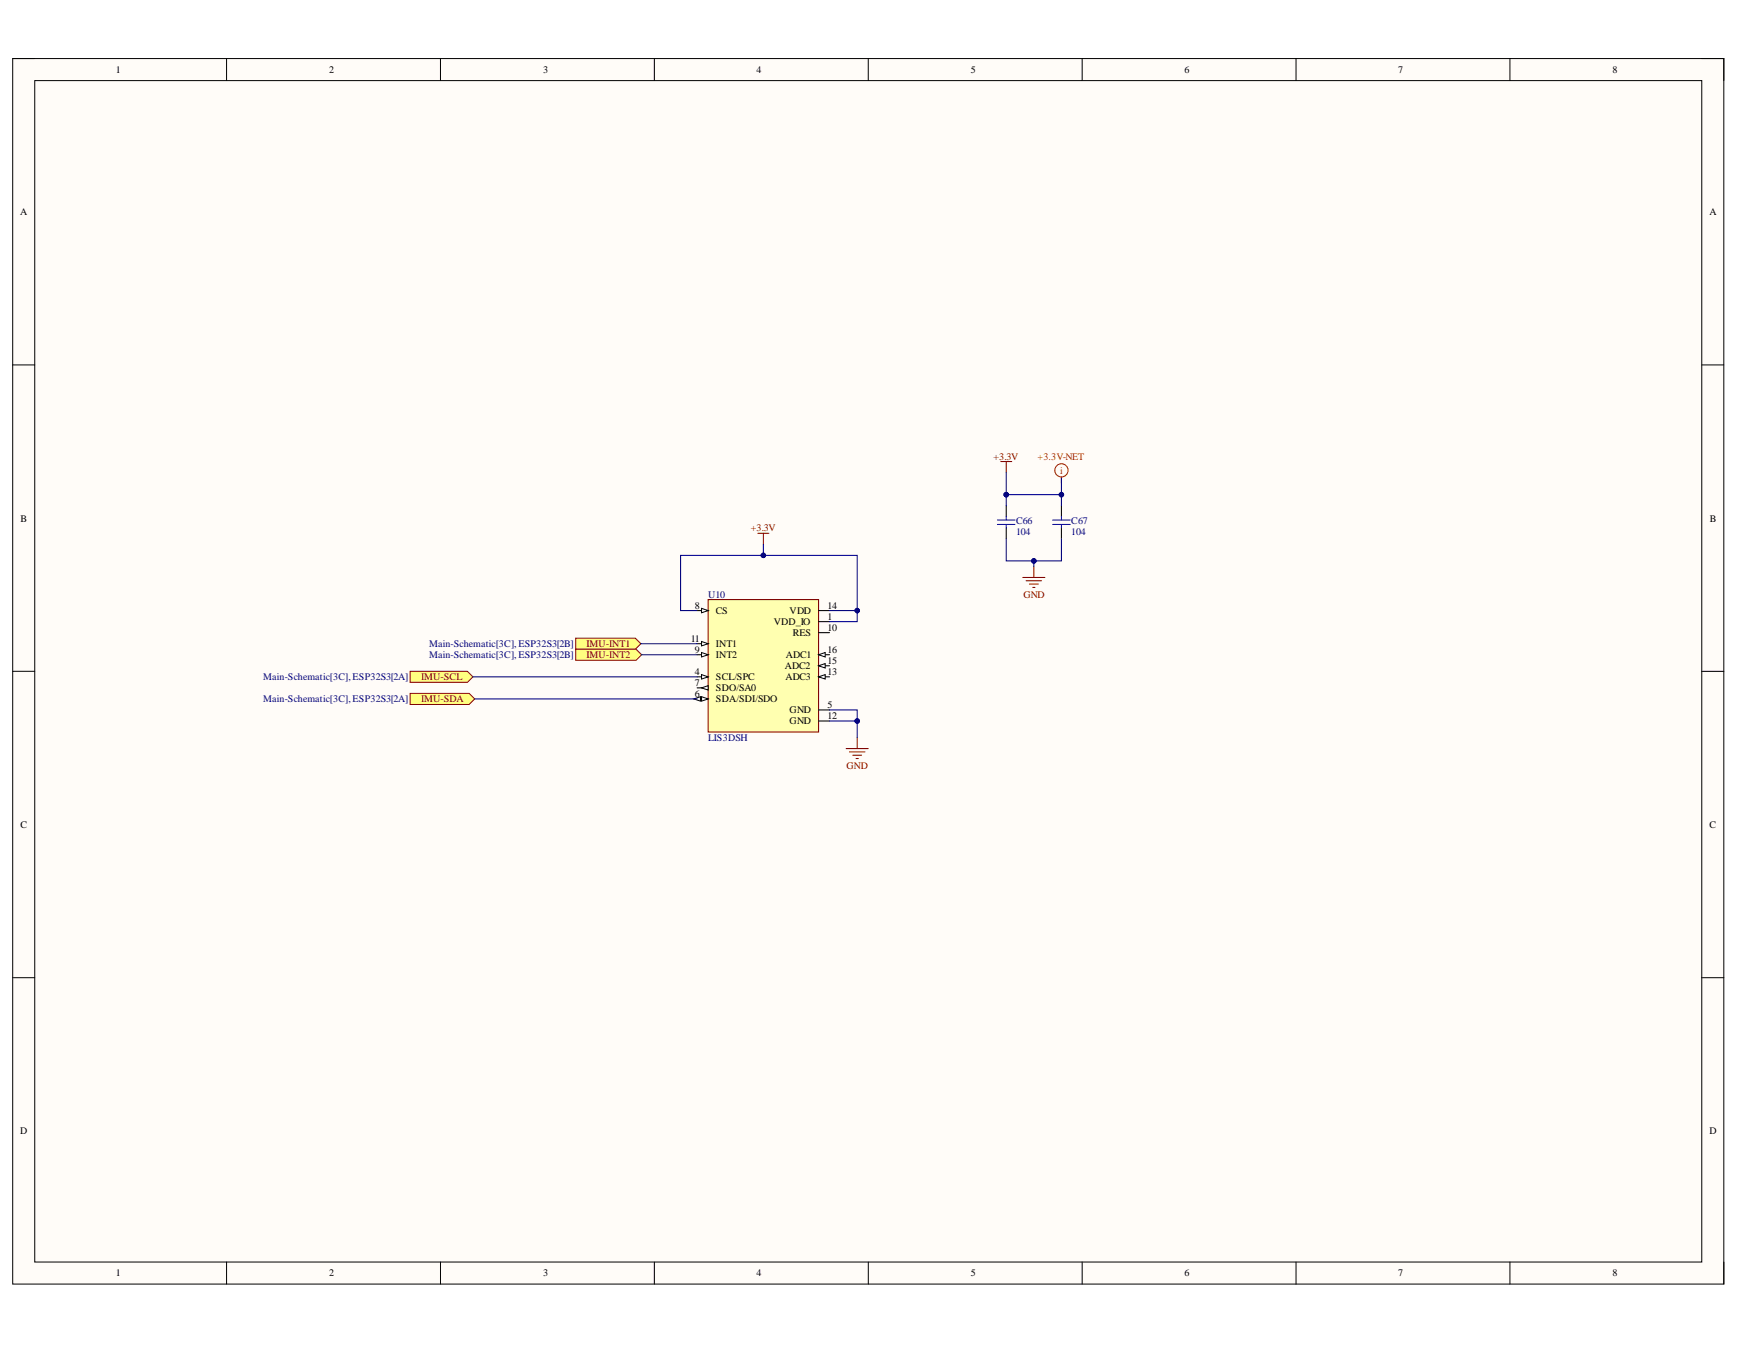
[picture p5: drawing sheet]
<svg xmlns="http://www.w3.org/2000/svg" width="279mm" height="216mm" viewBox="0 0 279 216" stroke-linecap="round" stroke-linejoin="round" font-family="sans-serif">
<path d="M2 9.4h274.8v196.7h-274.8z" fill-rule="evenodd" fill="#fffcf8"/>
<path d="M2 9.4h274.8v196.7h-274.8z" fill="none" stroke="#000" stroke-width=".16"/>
<path d="M5.6 12.9h267.7v189.7h-267.7z" fill-rule="evenodd" fill="#fffcf8"/>
<g fill="none" stroke="#000" stroke-width=".16">
<path d="M2 9.4h3.6M5.6 12.9h267.7v189.7h-267.7zM36.4 9.4v3.5M70.7 9.4v3.5M105.1 9.4v3.5M139.4 9.4v3.5M173.8 9.4v3.5M208.1 9.4v3.5M242.5 9.4v3.5M273.3 9.4h3.5v3.5M2 58.6h3.6M273.3 58.6h3.5"/>
<path d="M2 107.8h3.6M273.3 107.8h3.5M2 156.9h3.6M273.3 156.9h3.5M36.4 202.6v3.5M70.7 202.6v3.5M105.1 202.6v3.5M139.4 202.6v3.5M173.8 202.6v3.5M208.1 202.6v3.5M242.5 202.6v3.5M276.8 202.6v3.5"/>
</g>
<path d="M113.7 96.2h17.7v21.3h-17.7z" fill-rule="evenodd" fill="#ffffb0"/>
<path d="M113.7 96.2h17.7v21.3h-17.7z" fill="none" stroke="#800000" stroke-width=".17"/>
<path d="M111.9 98h1.8" fill="none" stroke="#000" stroke-width=".17"/>
<path d="M112.6 97.7l1.1 .3-1.1 .4z" fill="#f8fcff"/>
<path d="M112.6 97.7l1.1 .3-1.1 .4z" fill="none" stroke="#000" stroke-width=".16"/>
<path d="M111.9 103.3h1.8" fill="none" stroke="#000" stroke-width=".17"/>
<path d="M112.6 103l1.1 .3-1.1 .4z" fill="#f8fcff"/>
<path d="M112.6 103l1.1 .3-1.1 .4z" fill="none" stroke="#000" stroke-width=".16"/>
<path d="M111.9 105.1h1.8" fill="none" stroke="#000" stroke-width=".17"/>
<path d="M112.6 104.7l1.1 .4-1.1 .4z" fill="#f8fcff"/>
<path d="M112.6 104.7l1.1 .4-1.1 .4z" fill="none" stroke="#000" stroke-width=".16"/>
<path d="M111.9 108.6h1.8" fill="none" stroke="#000" stroke-width=".17"/>
<path d="M112.6 108.3l1.1 .3-1.1 .4z" fill="#f8fcff"/>
<path d="M112.6 108.3l1.1 .3-1.1 .4z" fill="none" stroke="#000" stroke-width=".16"/>
<path d="M111.9 110.4h1.8" fill="none" stroke="#000" stroke-width=".17"/>
<path d="M112.6 110.4l1.1-.3v.7z" fill="#f8fcff"/>
<path d="M112.6 110.4l1.1-.3v.7z" fill="none" stroke="#000" stroke-width=".16"/>
<path d="M111.9 112.2h1.8" fill="none" stroke="#000" stroke-width=".17"/>
<path d="M112.6 111.8l1.1 .4-1.1 .3z" fill="#f8fcff"/>
<path d="M112.6 111.8l1.1 .4-1.1 .3z" fill="none" stroke="#000" stroke-width=".16"/>
<path d="M111.4 112.2l1.1-.4v.7z" fill="#f8fcff"/>
<path d="M111.4 112.2l1.1-.4v.7z" fill="none" stroke="#000" stroke-width=".16"/>
<path d="M131.4 98h1.8M131.4 99.8h1.8M131.4 101.6h1.8M131.4 105.1h1.8" fill="none" stroke="#000" stroke-width=".17"/>
<path d="M131.4 105.1l1.1-.4v.8z" fill="#f8fcff"/>
<path d="M131.4 105.1l1.1-.4v.8z" fill="none" stroke="#000" stroke-width=".16"/>
<path d="M131.4 106.9h1.8" fill="none" stroke="#000" stroke-width=".17"/>
<path d="M131.4 106.9l1.1-.4v.7z" fill="#f8fcff"/>
<path d="M131.4 106.9l1.1-.4v.7z" fill="none" stroke="#000" stroke-width=".16"/>
<path d="M131.4 108.6h1.8" fill="none" stroke="#000" stroke-width=".17"/>
<path d="M131.4 108.6l1.1-.3v.7z" fill="#f8fcff"/>
<path d="M131.4 108.6l1.1-.3v.7z" fill="none" stroke="#000" stroke-width=".16"/>
<path d="M131.4 114h1.8M131.4 115.7h1.8" fill="none" stroke="#000" stroke-width=".17"/>
<path d="M137.6 118.4v1.8M135.9 120.2h3.5M136.4 120.7h2.5M136.9 121.2h1.5M137.5 121.8h.3" fill="none" stroke="#800000" stroke-width=".17"/>
<path d="M65.9 107.8h9.2l.8 .8-.8 .9h-9.2z" fill-rule="evenodd" fill="#ffff80"/>
<path d="M65.9 107.8h9.2l.8 .8-.8 .9h-9.2z" fill="none" stroke="#800000" stroke-width=".16"/>
<path d="M65.9 111.3h9.4l.9 .9-.9 .9h-9.4z" fill-rule="evenodd" fill="#ffff80"/>
<path d="M65.9 111.3h9.4l.9 .9-.9 .9h-9.4z" fill="none" stroke="#800000" stroke-width=".16"/>
<path d="M160.7 74.1h1.8M161.6 74.1v1.8" fill="none" stroke="#800000" stroke-width=".17"/>
<g fill="none" stroke="#f00" stroke-width=".17">
<path d="M170.4 76.6v1"/>
<circle cx="170.4" cy="75.5" r="1.06"/>
</g>
<path d="M92.4 102.4h9.6l.9 .9-.9 .9h-9.6z" fill-rule="evenodd" fill="#ffff80"/>
<path d="M92.4 102.4h9.6l.9 .9-.9 .9h-9.6z" fill="none" stroke="#800000" stroke-width=".16"/>
<path d="M92.4 104.2h9.7l.9 .9-.9 .9h-9.7z" fill-rule="evenodd" fill="#ffff80"/>
<path d="M92.4 104.2h9.7l.9 .9-.9 .9h-9.7z" fill="none" stroke="#800000" stroke-width=".16"/>
<path d="M161.6 81.2v1.7M161.6 84.7v1.8M170.4 81.2v1.7M170.4 84.7v1.8" fill="none" stroke="#000" stroke-width=".17"/>
<path d="M160.2 83.5h2.8M160.2 84.2h2.8M161.6 82.9v.6M161.6 84.2v.5M169 83.5h2.9M169 84.2h2.9M170.4 82.9v.6M170.4 84.2v.5" fill="none" stroke="#00f" stroke-width=".17"/>
<path d="M164.2 92.7h3.6M164.8 93.2h2.4M165.3 93.8h1.4M165.8 94.3h.4M166 90.9v1.8" fill="none" stroke="#800000" stroke-width=".17"/>
<path d="M133.2 114h4.4v4.4" fill="none" stroke="#000080" stroke-width=".17"/>
<circle cx="137.6" cy="115.7" r=".35" fill="#000080"/>
<circle cx="137.6" cy="115.7" r=".35" fill="none" stroke="#000080" stroke-width=".16"/>
<path d="M133.2 115.7h4.4" fill="none" stroke="#000080" stroke-width=".17"/>
<circle cx="137.6" cy="115.7" r=".35" fill="#000080"/>
<circle cx="137.6" cy="115.7" r=".35" fill="none" stroke="#000080" stroke-width=".16"/>
<path d="M161.6 79.4v1.8M75.9 108.6h36M76.2 112.2h35.7M102.9 103.3h9M103 105.1h8.9" fill="none" stroke="#000080" stroke-width=".17"/>
<circle cx="161.6" cy="79.4" r=".35" fill="#000080"/>
<circle cx="161.6" cy="79.4" r=".35" fill="none" stroke="#000080" stroke-width=".16"/>
<path d="M161.6 79.4h8.8v1.8" fill="none" stroke="#000080" stroke-width=".17"/>
<circle cx="161.6" cy="79.4" r=".35" fill="#000080"/>
<circle cx="161.6" cy="79.4" r=".35" fill="none" stroke="#000080" stroke-width=".16"/>
<circle cx="170.4" cy="79.4" r=".35" fill="#000080"/>
<circle cx="170.4" cy="79.4" r=".35" fill="none" stroke="#000080" stroke-width=".16"/>
<path d="M170.4 76.7v2.7" fill="none" stroke="#000080" stroke-width=".17"/>
<circle cx="170.4" cy="79.4" r=".35" fill="#000080"/>
<circle cx="170.4" cy="79.4" r=".35" fill="none" stroke="#000080" stroke-width=".16"/>
<path d="M166 90v.9" fill="none" stroke="#000080" stroke-width=".17"/>
<circle cx="166" cy="90" r=".36" fill="#000080"/>
<circle cx="166" cy="90" r=".36" fill="none" stroke="#000080" stroke-width=".16"/>
<path d="M161.6 86.5v3.5h8.8v-3.5" fill="none" stroke="#000080" stroke-width=".17"/>
<circle cx="166" cy="90" r=".36" fill="#000080"/>
<circle cx="166" cy="90" r=".36" fill="none" stroke="#000080" stroke-width=".16"/>
<path d="M121.7 85.6h1.8M122.6 85.6v1.8" fill="none" stroke="#800000" stroke-width=".17"/>
<path d="M122.6 87.4v1.8h-13.3v8.8h2.6" fill="none" stroke="#000080" stroke-width=".17"/>
<circle cx="122.6" cy="89.2" r=".35" fill="#000080"/>
<circle cx="122.6" cy="89.2" r=".35" fill="none" stroke="#000080" stroke-width=".16"/>
<path d="M122.6 89.2h15v8.8h-4.4" fill="none" stroke="#000080" stroke-width=".17"/>
<circle cx="137.6" cy="98" r=".35" fill="#000080"/>
<circle cx="137.6" cy="98" r=".35" fill="none" stroke="#000080" stroke-width=".16"/>
<circle cx="122.6" cy="89.2" r=".35" fill="#000080"/>
<circle cx="122.6" cy="89.2" r=".35" fill="none" stroke="#000080" stroke-width=".16"/>
<path d="M137.6 98v1.8h-4.4" fill="none" stroke="#000080" stroke-width=".17"/>
<circle cx="137.6" cy="98" r=".35" fill="#000080"/>
<circle cx="137.6" cy="98" r=".35" fill="none" stroke="#000080" stroke-width=".16"/>
<path d="M161.6 75.9v3.5" fill="none" stroke="#000080" stroke-width=".17"/>
<circle cx="161.6" cy="79.4" r=".35" fill="#000080"/>
<circle cx="161.6" cy="79.4" r=".35" fill="none" stroke="#000080" stroke-width=".16"/>
<g font-size="1.6">
<text x="18.6" y="11.7">1</text>
<text x="52.8" y="11.7">2</text>
<text x="87.2" y="11.7">3</text>
<text x="121.5" y="11.7">4</text>
<text x="155.9" y="11.7">5</text>
<text x="190.2" y="11.7">6</text>
<text x="224.5" y="11.7">7</text>
<text x="258.9" y="11.7">8</text>
<text x="3.2" y="34.6">A</text>
<text x="274.5" y="34.6">A</text>
<text x="3.3" y="83.7">B</text>
<text x="274.6" y="83.7">B</text>
<text x="111.6" y="97.7">8</text>
<text x="115" y="98.5">CS</text>
<text x="124.3" y="100.3">VDD_IO</text>
<text x="126.8" y="98.5">VDD</text>
<text x="132.9" y="97.7">14</text>
<text x="132.9" y="99.5">1</text>
<text x="132.9" y="101.2">10</text>
<text x="110.9" y="103">11</text>
<text x="111.6" y="104.8">9</text>
<text x="115" y="103.9">INT1</text>
<text x="115" y="105.6">INT2</text>
<text x="126" y="107.4">ADC2</text>
<text x="126.2" y="105.6">ADC1</text>
<text x="127.3" y="102.1">RES</text>
<text x="132.9" y="104.8">16</text>
<text x="132.9" y="106.6">15</text>
<text x="111.6" y="108.3">4</text>
<text x="111.6" y="110.1">7</text>
<text x="111.6" y="111.9">6</text>
<text x="115" y="109.2">SCL/SPC</text>
<text x="115" y="111">SDO/SA0</text>
<text x="115" y="112.7">SDA/SDI/SDO</text>
<text x="126.1" y="109.2">ADC3</text>
<text x="132.9" y="108.3">13</text>
<text x="132.9" y="113.6">5</text>
<text x="126.8" y="114.5">GND</text>
<text x="126.8" y="116.3">GND</text>
<text x="132.9" y="115.4">12</text>
<text x="3.3" y="132.9">C</text>
<text x="274.5" y="132.9">C</text>
<text x="3.2" y="182">D</text>
<text x="274.5" y="182">D</text>
<text x="18.6" y="204.9">1</text>
<text x="52.8" y="204.9">2</text>
<text x="87.2" y="204.9">3</text>
<text x="121.5" y="204.9">4</text>
<text x="155.9" y="204.9">5</text>
<text x="190.2" y="204.9">6</text>
<text x="224.5" y="204.9">7</text>
<text x="258.9" y="204.9">8</text>
</g>
<g font-size="1.6" fill="#800000">
<text x="159.5" y="73.8">+3.3V</text>
<text x="120.5" y="85.3">+3.3V</text>
<text x="164.3" y="95.9">GND</text>
<text x="94.2" y="103.9">IMU-INT1</text>
<text x="94.2" y="105.6">IMU-INT2</text>
<text x="67.6" y="109.2">IMU-SCL</text>
<text x="67.6" y="112.7">IMU-SDA</text>
<text x="135.9" y="123.4">GND</text>
</g>
<g font-size="1.6" fill="#f00">
<text x="166.6" y="73.8">+3.3V-NET</text>
<text x="170.2" y="76.1">i</text>
</g>
<g font-size="1.6" fill="#000080">
<text x="163.1" y="84.2">C66</text>
<text x="163.1" y="85.9">104</text>
<text x="172" y="84.2">C67</text>
<text x="172" y="85.9">104</text>
<text x="113.7" y="95.9">U10</text>
<text x="68.9" y="103.9">Main-Schematic[3C], ESP32S3[2B]</text>
<text x="68.9" y="105.6">Main-Schematic[3C], ESP32S3[2B]</text>
<text x="42.3" y="109.2">Main-Schematic[3C], ESP32S3[2A]</text>
<text x="42.3" y="112.7">Main-Schematic[3C], ESP32S3[2A]</text>
<text x="113.7" y="118.9">LIS3DSH</text>
</g>
</svg>
